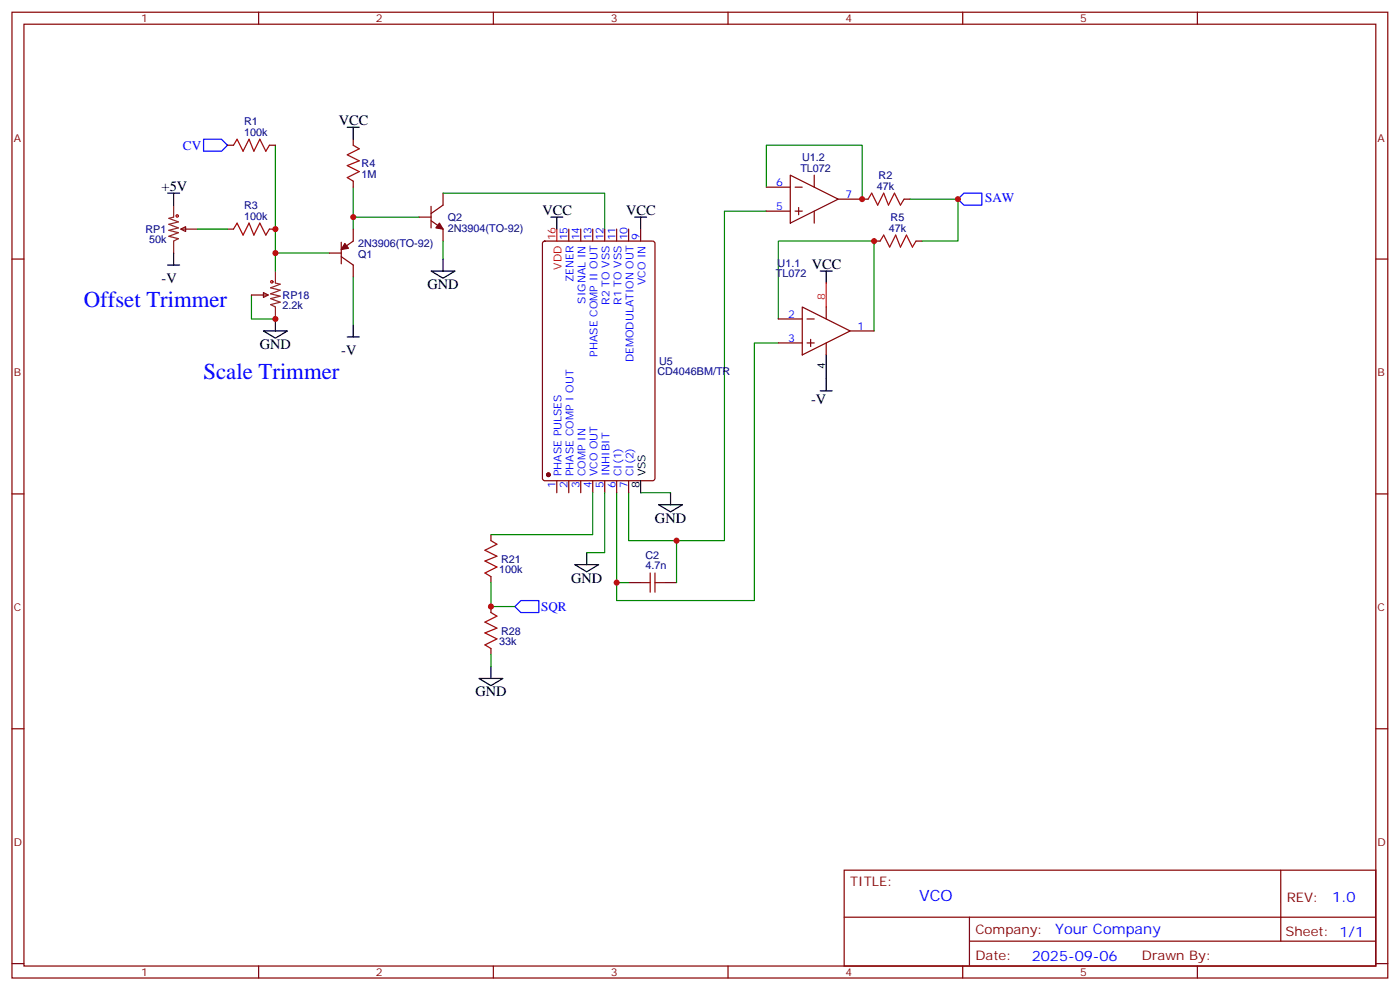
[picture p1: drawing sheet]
<svg xmlns="http://www.w3.org/2000/svg" width="412mm" height="291mm" viewBox="0 0 412 291" stroke-linecap="round" stroke-linejoin="round" font-family="sans-serif">
<g fill="none" stroke="#870000" stroke-width=".35">
<path d="M3.5 3.6h405.4v284.3h-405.4zM7.1 7.1h398.2v277.3h-398.2zM76.2 3.6v3.5M145.3 3.6v3.5M214.5 3.6v3.5M283.6 3.6v3.5M352.8 3.6v3.5M67 42.8h1.8M79.4 42.8h1.7M104.1 41v1.8M104.1 53.3v1.8M130.5 56.9v3.5l-3.5 2.5"/>
<path d="M225.8 55.1h7M232.8 51.6l14.1 7-14.1 7.1zM234.2 55.1h2.2M239.9 51.6v3.5M246.9 58.6h8.9M266.3 58.6h1.8M3.5 76.3h3.6M53.3 67.5l1.4-.8v1.5zM53.3 67.5h4.9M67 67.5h1.8M79.4 67.5h1.7M97 74.5h3.5"/>
<path d="M100.5 75.6l3.6 2.4v3.6M100.5 71.3v6.4M104.1 67.5v3.5l-3.6 2.4M123.5 63.9h3.5M127 65l3.5 2.5v3.5M127 60.7v6.4M160 71.2l.5-.2h31.8l.6 .4 .1 69.4-.5 .7h-32l-.6-.4-.1-69.4zM167.6 67.5v3.5M171.1 67.5v3.5M174.6 67.5v3.5M178.2 67.5v3.5M181.7 67.5v3.5"/>
<path d="M185.2 67.5v3.5M188.7 67.5v3.5M225.8 62.2h7M234.2 62.2h2.2M235.3 61.1v2.1M239.9 62.2v3.5M257.5 71h1.8M269.9 71h1.7M405.3 76.3h3.6M74.1 86.9h4.9M77.6 86.1l1.4 .8-1.4 .7zM229.3 93.9h7.1"/>
<path d="M236.4 90.4l14.1 7-14.1 7.1zM237.8 93.9h2.1M238.8 99.9v2.1M243.4 90.4v3.5M250.5 97.4h7M229.3 101h7.1M237.8 101h2.1M243.4 101v3.5M3.5 145.4h3.6M144.6 157.4v1.8M164 141.5v3.6M167.6 141.5v3.6"/>
<path d="M171.1 141.5v3.6M174.6 141.5v3.6M178.2 141.5v3.6M181.7 141.5v3.6M185.2 141.5v3.6M405.3 145.4h3.6M144.6 169.8v1.7M144.6 178.6v1.7M185.2 171.5h3.5M195.8 171.5h3.5M144.6 190.9v1.8M3.5 214.6h3.6"/>
<path d="M405.3 214.6h3.6M248.7 256.2h156.6v28.2h-156.6zM377.3 256.2v20.9M248.7 270h156.5M285.6 277.1h119.6M285.6 270v14.1M3.5 283.7h3.6M76.2 284.4v3.5M145.3 284.4v3.5M214.5 284.4v3.5M283.6 284.4v3.5M352.8 284.4v3.5"/>
<path d="M405.3 283.7h3.6"/>
</g>
<g fill="none" stroke="#000" stroke-width=".35">
<path d="M102.3 37.5h3.5M104.1 37.5v3.5M49.4 56.9h3.5M51.2 56.9v3.5M49.4 78h3.5M51.2 74.5v3.5M127 79.8h7.1l-3.6 2.1zM130.5 76.3v3.5M162.3 63.9h3.5M164 63.9v3.6M187 63.9h3.5M188.7 63.9v3.6"/>
<path d="M241.7 79.8h3.5M243.4 79.8v3.5M77.6 97.4h7.1l-3.6 2.2zM81.1 93.9v3.5M102.3 99.2h3.5M104.1 95.7v3.5M241.7 115.1h3.5M243.4 104.5v10.6M188.7 141.5v3.6M194 148.6h7.1l-3.5 2.1zM197.6 145.1v3.5M169.3 166.2h7.1l-3.5 2.1z"/>
<path d="M172.9 162.7v3.5M141.1 199.7h7.1l-3.6 2.2zM144.6 196.2v3.5"/>
</g>
<g fill="none" stroke="#008700" stroke-width=".35">
<path d="M81.1 42.8v37M104.1 55.1v12.4M130.5 56.9h47.7v10.6M225.8 55.1v-12.3h28.2v15.8M268.1 58.6h14.1v12.4h-10.6M58.2 67.5h8.8M81.1 74.5h15.9M104.1 63.9h19.4M130.5 71v5.3M225.8 62.2h-12.4v97h-14.1M74.1 86.9v7h7M104.1 81.6v14.1"/>
<path d="M229.3 93.9v-22.9h28.2v26.4M229.3 101h-7.1v75.8h-40.5v-5.3M174.6 145.1v12.3h-30M178.2 145.1v17.6h-5.3M181.7 145.1v26.4h3.5M185.2 145.1v14.1h14.1v12.3M188.7 145.1h8.9M144.6 171.5v7.1h7.1M144.6 192.7v3.5"/>
</g>
<g fill="none" stroke="#a10000" stroke-width=".35">
<path d="M68.8 42.8l1-1.8 1.8 3.5 1.8-3.5 1.4 3.5 1.8-3.5 1.7 3.5 1.1-1.7M104.1 42.8l1.7 1-3.5 1.8 3.5 1.7-3.5 1.5 3.5 1.7-3.5 1.8 1.8 1M255.8 58.6l1-1.7 1.8 3.5 1.7-3.5 1.5 3.5 1.7-3.5 1.8 3.5 1-1.8M68.8 67.5l1-1.8 1.8 3.5 1.8-3.5 1.4 3.5 1.8-3.5 1.7 3.5 1.1-1.7M259.3 71l1-1.8 1.8 3.5 1.8-3.5 1.4 3.5 1.8-3.5 1.7 3.5 1.1-1.7M144.6 159.2l1.8 1-3.5 1.8 3.5 1.8-3.5 1.4 3.5 1.7-3.5 1.8 1.7 1.1M188.7 171.5h2.9M191.6 168.7v5.6M193 168.7v5.6M193 171.5h2.8M144.6 180.3l1.8 1.1-3.5 1.8 3.5 1.7-3.5 1.4 3.5 1.8-3.5 1.8 1.7 1"/>
<circle cx="52.2" cy="63.6" r=".35"/>
<circle cx="80.1" cy="83" r=".35"/>
</g>
<g fill="#870000" stroke="#870000" stroke-width=".35">
<path d="M129.5 65.7l1 1.8-2.1-.4z"/>
<path d="M101.6 71.7l1.1 1.4-2.2 .3z"/>
<circle cx="161.6" cy="139.8" r=".53"/>
</g>
<path d="M51.2 60.4v3.5l-1.5 .4 2.9 1-2.9 .7 2.9 1.1-2.9 .7 2.9 .7-2.9 1.1 2.9 .7-1.4 .7v3.5M81.1 79.8v3.5l1.4 .4-2.8 1 2.8 .7-2.8 1.1 2.8 .7-2.8 .7 2.8 1.1-2.8 .7 1.4 .7v3.5" fill="none" stroke="#8c2424" stroke-width=".35"/>
<path d="M60 41h5.3l1.7 1.8-1.7 1.7h-5.3zM282.2 58.6l1.8-1.7h5.3v3.5h-5.3zM151.7 178.6l1.8-1.8h5.2v3.5h-5.2z" fill="none" stroke="#00f" stroke-width=".35"/>
<path d="M164 67.5v3.5M243.4 83.3v7.1" fill="none" stroke="#f00" stroke-width=".35"/>
<g fill="#c00">
<circle cx="104.1" cy="63.9" r=".88"/>
<circle cx="81.1" cy="74.5" r=".88"/>
<circle cx="81.1" cy="67.5" r=".88"/>
<circle cx="282.2" cy="58.6" r=".88"/>
<circle cx="199.3" cy="159.2" r=".88"/>
<circle cx="181.7" cy="171.5" r=".88"/>
<circle cx="254" cy="58.6" r=".88"/>
<circle cx="257.5" cy="71" r=".88"/>
<circle cx="81.1" cy="93.9" r=".88"/>
<circle cx="144.6" cy="178.6" r=".88"/>
</g>
<g font-size="6.7" fill="#00f">
<text x="24.7" y="90.4">Offset Trimmer</text>
<text x="60" y="111.5">Scale Trimmer</text>
</g>
<text font-size="4.6" fill="#00f" x="270.8" y="265.2">VCO</text>
<g font-size="4.2">
<text x="99.8" y="36.8">VCC</text>
<text x="47.6" y="56.2">+5V</text>
<text x="159.8" y="63.2">VCC</text>
<text x="184.5" y="63.2">VCC</text>
<text x="47.6" y="83.3">-V</text>
<text x="239.2" y="79.1">VCC</text>
<text x="125.9" y="85.1">GND</text>
<text x="76.6" y="102.7">GND</text>
<text x="100.5" y="104.5">-V</text>
<text x="239" y="118.8">-V</text>
<text x="193" y="153.9">GND</text>
<text x="168.3" y="171.5">GND</text>
<text x="140.1" y="205">GND</text>
</g>
<g font-size="4.2" fill="#00f">
<text x="392.5" y="265.4">1.0</text>
<text x="310.9" y="275">Your Company</text>
<text x="304" y="282.8">2025-09-06</text>
</g>
<g font-size="3.9" fill="#00f">
<text x="53.9" y="44.1">CV</text>
<text x="290.2" y="59.4">SAW</text>
<text x="159.4" y="179.8">SQR</text>
</g>
<g font-size="3.9" fill="#800">
<text x="250.5" y="260.8">TITLE:</text>
<text x="379.1" y="265.4">REV:</text>
<text x="287.4" y="275">Company:</text>
<text x="378.7" y="275.6">Sheet: 1/1</text>
<text x="287.4" y="282.6">Date:</text>
<text x="336.4" y="282.7">Drawn By:</text>
</g>
<g font-size="3.2" fill="#800">
<text x="41.6" y="6.6">1</text>
<text x="110.8" y="6.6">2</text>
<text x="179.9" y="6.6">3</text>
<text x="249.1" y="6.6">4</text>
<text x="318.2" y="6.6">5</text>
<text x="4.1" y="41.7">A</text>
<text x="405.9" y="41.7">A</text>
<text x="4.1" y="110.8">B</text>
<text x="405.9" y="110.8">B</text>
<text x="4.1" y="180">C</text>
<text x="405.9" y="180">C</text>
<text x="4.1" y="249.1">D</text>
<text x="405.9" y="249.1">D</text>
<text x="41.6" y="287.4">1</text>
<text x="110.8" y="287.4">2</text>
<text x="179.9" y="287.4">3</text>
<text x="249.1" y="287.4">4</text>
<text x="318.2" y="287.4">5</text>
</g>
<g font-size="3.2" fill="#000080">
<text x="71.9" y="39.9">100k</text>
<text x="71.9" y="36.8">R1</text>
<text x="236.3" y="47.5">U1.2</text>
<text x="106.5" y="52.3">1M</text>
<text x="106.5" y="49.1">R4</text>
<text x="235.8" y="50.5">TL072</text>
<text x="258.9" y="52.8">R2</text>
<text x="258.3" y="55.8">47k</text>
<text x="71.9" y="64.6">100k</text>
<text x="71.9" y="61.5">R3</text>
<text x="131.9" y="65">Q2</text>
<text x="262.4" y="65.2">R5</text>
<text x="42.9" y="68.5">RP1</text>
<text x="43.9" y="71.7">50k</text>
<text x="131.9" y="68.2">2N3904(TO-92)</text>
<text x="261.9" y="68.2">47k</text>
<text x="105.5" y="72.7">2N3906(TO-92)</text>
<text x="105.5" y="75.9">Q1</text>
<text x="228.6" y="81.6">TL072</text>
<text x="229.1" y="78.6">U1.1</text>
<text x="83.3" y="87.9">RP18</text>
<text x="83.3" y="91.1">2.2k</text>
<text x="194.2" y="107.5">U5</text>
<text x="193.7" y="110.5">CD4046BM/TR</text>
<text x="147.6" y="165.7">R21</text>
<text x="190.2" y="167.6">4.7n</text>
<text x="190.2" y="164.5">C2</text>
<text x="147.1" y="168.7">100k</text>
<text x="147.1" y="189.9">33k</text>
<text x="147.6" y="186.9">R28</text>
</g>
<g font-size="3.2" fill="#00f">
<text x="228.7" y="54.8">6</text>
<text x="249.1" y="58.3">7</text>
<text x="228.7" y="61.8">5</text>
<text x="167.2" y="70.8" transform="rotate(-90 167.2 70.8)">15</text>
<text x="170.7" y="70.8" transform="rotate(-90 170.7 70.8)">14</text>
<text x="174.3" y="70.8" transform="rotate(-90 174.3 70.8)">13</text>
<text x="177.8" y="70.8" transform="rotate(-90 177.8 70.8)">12</text>
<text x="181.3" y="70.8" transform="rotate(-90 181.3 70.8)">11</text>
<text x="184.9" y="70.8" transform="rotate(-90 184.9 70.8)">10</text>
<text x="188.4" y="70.8" transform="rotate(-90 188.4 70.8)">9</text>
<text x="169" y="83.1" transform="rotate(-90 169 83.1)">ZENER</text>
<text x="190.1" y="84" transform="rotate(-90 190.1 84)">VCO IN</text>
<text x="172.5" y="89.4" transform="rotate(-90 172.5 89.4)">SIGNAL IN</text>
<text x="179.6" y="89.7" transform="rotate(-90 179.6 89.7)">R2 TO VSS</text>
<text x="183.1" y="89.7" transform="rotate(-90 183.1 89.7)">R1 TO VSS</text>
<text x="232.2" y="93.6">2</text>
<text x="232.2" y="100.6">3</text>
<text x="252.6" y="97.1">1</text>
<text x="176" y="105" transform="rotate(-90 176 105)">PHASE COMP II OUT</text>
<text x="186.6" y="106.7" transform="rotate(-90 186.6 106.7)">DEMODULATION OUT</text>
<text x="163.7" y="143.7" transform="rotate(-90 163.7 143.7)">1</text>
<text x="165.5" y="140.2" transform="rotate(-90 165.5 140.2)">PHASE PULSES</text>
<text x="167.2" y="143.7" transform="rotate(-90 167.2 143.7)">2</text>
<text x="169" y="140.2" transform="rotate(-90 169 140.2)">PHASE COMP I OUT</text>
<text x="170.7" y="143.7" transform="rotate(-90 170.7 143.7)">3</text>
<text x="172.5" y="140.2" transform="rotate(-90 172.5 140.2)">COMP IN</text>
<text x="174.3" y="143.7" transform="rotate(-90 174.3 143.7)">4</text>
<text x="176" y="140.2" transform="rotate(-90 176 140.2)">VCO OUT</text>
<text x="177.8" y="143.7" transform="rotate(-90 177.8 143.7)">5</text>
<text x="179.6" y="140.2" transform="rotate(-90 179.6 140.2)">INHIBIT</text>
<text x="181.3" y="143.7" transform="rotate(-90 181.3 143.7)">6</text>
<text x="183.1" y="140.2" transform="rotate(-90 183.1 140.2)">CI(1)</text>
<text x="184.9" y="143.7" transform="rotate(-90 184.9 143.7)">7</text>
<text x="186.6" y="140.2" transform="rotate(-90 186.6 140.2)">CI(2)</text>
</g>
<g font-size="3.2" fill="#f00">
<text x="163.7" y="70.8" transform="rotate(-90 163.7 70.8)">16</text>
<text x="165.5" y="79.3" transform="rotate(-90 165.5 79.3)">VDD</text>
<text x="243.1" y="88.3" transform="rotate(-90 243.1 88.3)">8</text>
</g>
<g font-size="3.2">
<text x="243.1" y="108.6" transform="rotate(-90 243.1 108.6)">4</text>
<text x="188.4" y="143.7" transform="rotate(-90 188.4 143.7)">8</text>
<text x="190.1" y="140.2" transform="rotate(-90 190.1 140.2)">VSS</text>
</g>
</svg>
